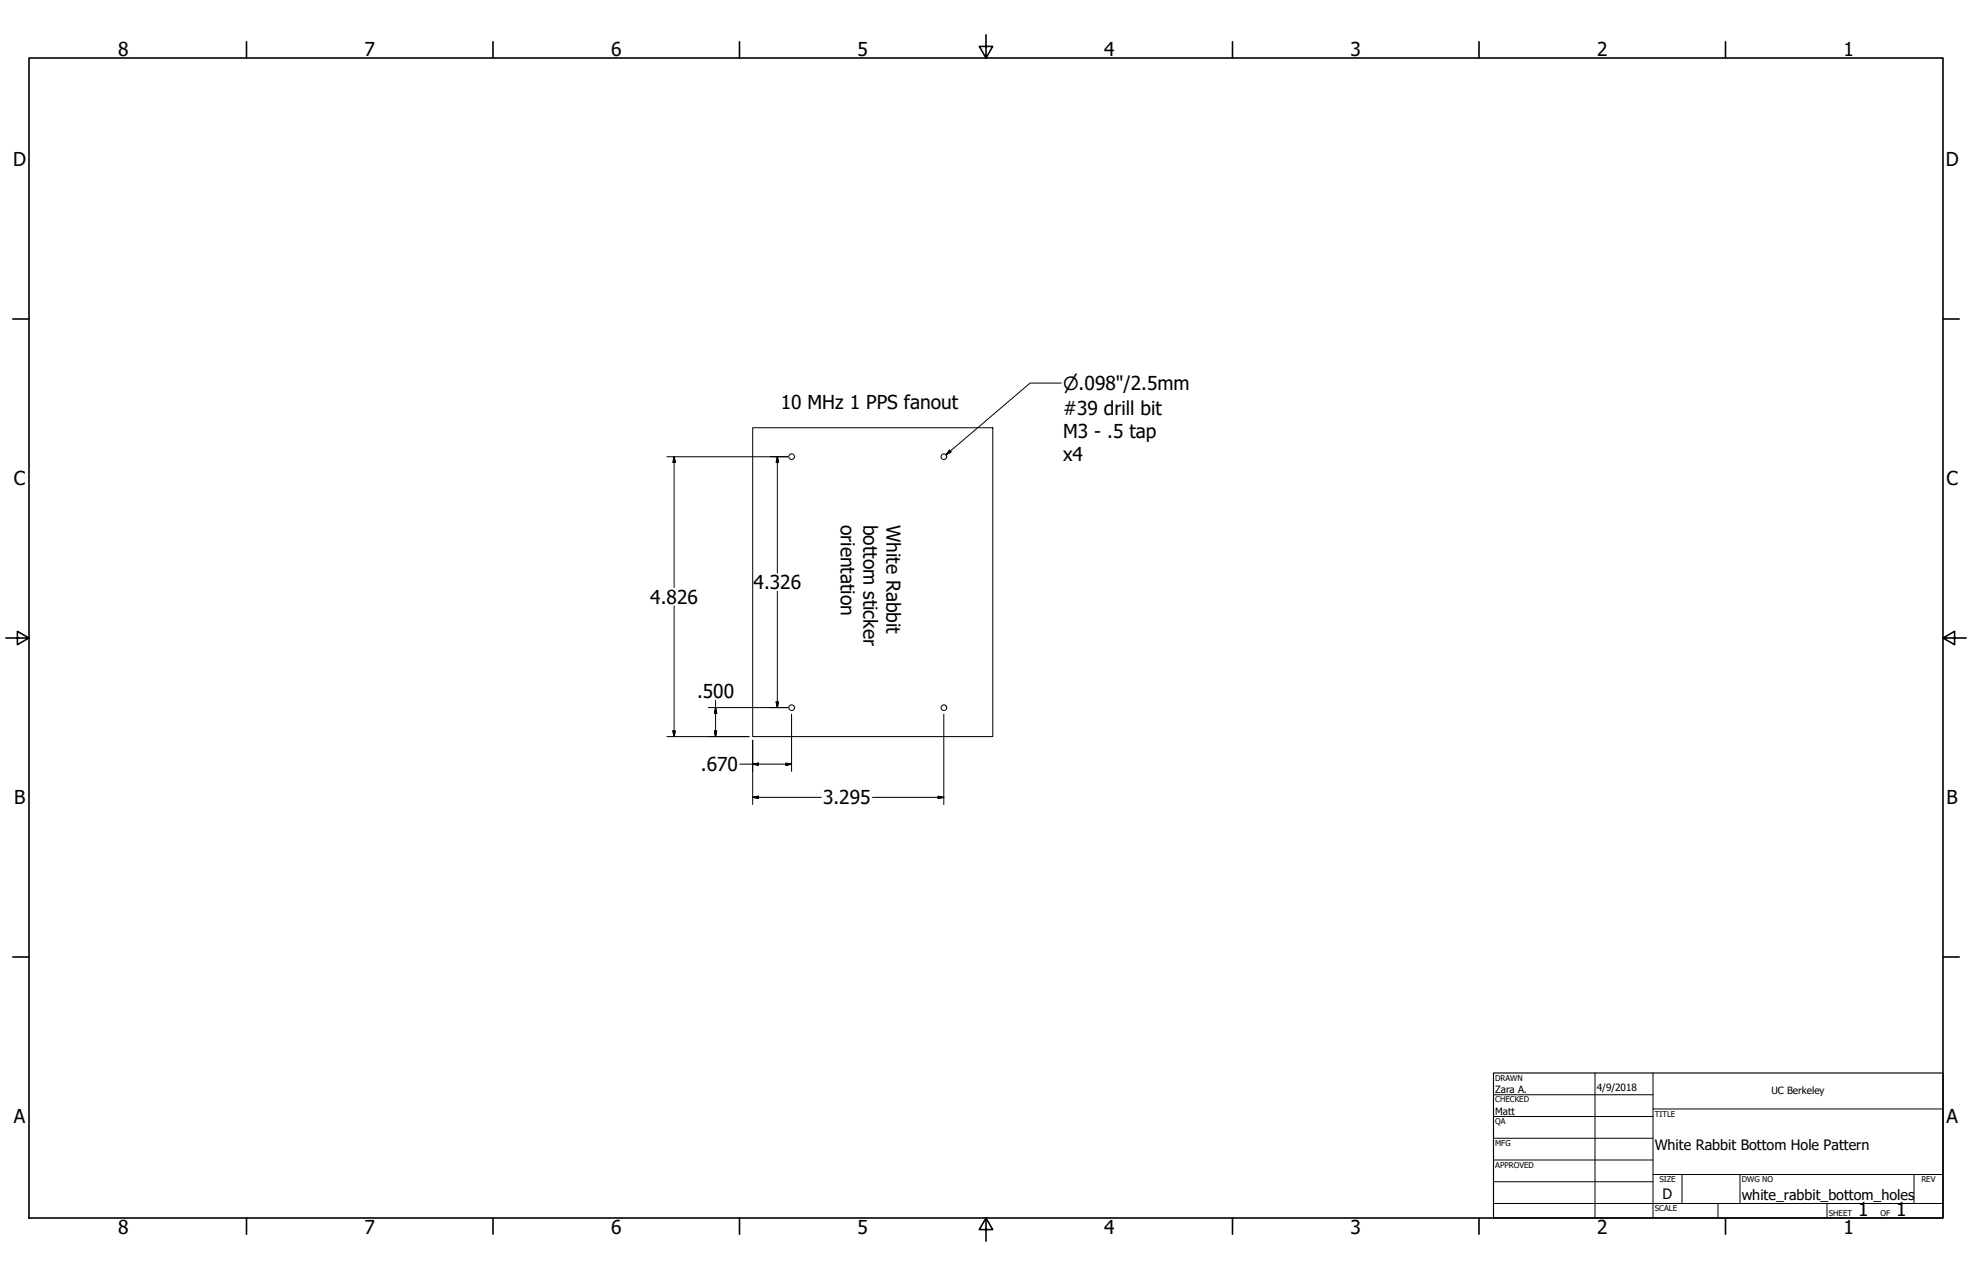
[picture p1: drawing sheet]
<svg xmlns="http://www.w3.org/2000/svg" width="864mm" height="559mm" viewBox="0 0 864 559" stroke-linecap="round" stroke-linejoin="round" font-family="sans-serif">
<!-- layer: Border (ANSI) -->
<g fill="none" stroke="#000" stroke-width=".7">
<path d="M107.9 18.3v7.1M215.9 18.3v7.1M323.8 18.3v7.1M431.8 15.2v10.2l-2.9-5.1h5.8l-2.9 5.1M539.8 18.3v7.1M647.7 18.3v7.1M755.6 18.3v7.1M12.7 25.4h838.2v508h-838.2zM5.6 139.7h7.1M850.9 139.7h7.1M2.5 279.4h10.2l-5.1-2.9v5.8l5.1-2.9M850.9 279.4l5.1 2.9v-5.8l-5.1 2.9h10.2"/>
<path d="M5.6 419.1h7.1M850.9 419.1h7.1M107.9 533.4v7.1M215.9 533.4v7.1M323.8 533.4v7.1M431.8 533.4l2.9 5.1h-5.8l2.9-5.1v10.2M539.8 533.4v7.1M647.7 533.4v7.1M755.6 533.4v7.1"/>
</g>
<!-- layer: Title (ANSI) -->
<g fill="none" stroke="#000" stroke-width=".44">
<path d="M654 479.4h69.9M698.5 469.9v63.5M723.9 469.9v63.5M654 488.9h69.9M654 498.5h69.9M723.9 485.6h127M654 508h69.9M654 517.5h69.9M723.9 514.3h127M736.6 514.3v12.7M762 514.3v12.7M838.2 514.3v12.7"/>
<path d="M654 527h196.9M752.3 527v6.4M800.1 527v6.4"/>
</g>
<path d="M654 469.9h196.9v63.5h-196.9z" fill="none" stroke="#000" stroke-width=".51"/>
<!-- layer: Sketch Geometry (ANSI) -->
<g fill="none" stroke="#000" stroke-width=".44">
<path d="M329.6 187.3h105.2v135.3h-105.2z"/>
<circle cx="346.7" cy="200" r="1.24"/>
<circle cx="413.4" cy="200" r="1.24"/>
<circle cx="346.7" cy="309.9" r="1.24"/>
<circle cx="413.4" cy="309.9" r="1.24"/>
</g>
<!-- layer: Dimension (ANSI) -->
<g fill="none" stroke="#000" stroke-width=".44">
<path d="M464.8 167.8h-13.7l-36.8 31.4M415.9 197.2l.6 .7-2.2 1.3zM292 200h53.1M295.2 200l.5 2.5h-1zM295.2 200v57.3M340.4 200l.5 2.5h-1zM340.4 200v51M340.4 259v50.9M295.2 265.3v57.3M310.2 309.9h34.9M313.4 309.9l.5 2.5h-1zM313.4 306.7v15.9"/>
<path d="M339.9 307.4h1l-.5 2.5zM346.6 312.7v25.1M413.3 312.7v39.7M292 322.6h36M294.7 320.1h1l-.5 2.5zM312.9 320.1h1l-.5 2.5zM324 334.6h22.6M329.6 334.6l2.6-.4v1zM329.6 324.2v28.2M344.2 334.2l2.4 .4-2.4 .6zM329.6 349.2l2.6-.5v.9zM329.6 349.2h30.1"/>
<path d="M382.1 349.2h31.2M410.8 348.7l2.5 .5-2.5 .4z"/>
</g>
<g fill="#000" stroke="#000" stroke-width=".44">
<path d="M415.9 197.2l-1.6 2zM415.9 197.2l.6 .7-2.2 1.3zM295.2 200l.5 2.5zM295.2 200l.5 2.5h-1zM340.4 200l.5 2.5zM340.4 200l.5 2.5h-1zM313.4 309.9l.5 2.5zM313.4 309.9l.5 2.5h-1zM339.9 307.4l.5 2.5zM339.9 307.4h1l-.5 2.5zM294.7 320.1l.5 2.5zM294.7 320.1h1l-.5 2.5z"/>
<path d="M312.9 320.1l.5 2.5zM312.9 320.1h1l-.5 2.5zM329.6 334.6l2.6-.4zM329.6 334.6l2.6-.4v1zM344.2 335.2l2.4-.6zM344.2 334.2l2.4 .4-2.4 .6zM329.6 349.2l2.6-.5zM329.6 349.2l2.6-.5v.9zM410.8 349.6l2.5-.4zM410.8 348.7l2.5 .5-2.5 .4z"/>
</g>
<g font-size="8.4">
<text x="51.7" y="24.4">8</text>
<text x="159.6" y="24.4">7</text>
<text x="267.6" y="24.4">6</text>
<text x="375.5" y="24.4">5</text>
<text x="483.5" y="24.4">4</text>
<text x="591.4" y="24.4">3</text>
<text x="699.4" y="24.4">2</text>
<text x="807.3" y="24.4">1</text>
<text x="5.8" y="72.9">D</text>
<text x="852.1" y="72.9">D</text>
<text x="341.9" y="178.9">10 MHz 1 PPS fanout</text>
<text x="465.6" y="181.6">#39 drill bit</text>
<text x="465.6" y="191.6">M3 - .5 tap</text>
<text x="465.6" y="201.7">x4</text>
<text x="6.1" y="212.6">C</text>
<text x="852.4" y="212.6">C</text>
<text x="368.2" y="229.9" transform="rotate(90 368.2 229.9)">orientation</text>
<text x="378.2" y="229.9" transform="rotate(90 378.2 229.9)">bottom sticker</text>
<text x="388.2" y="229.9" transform="rotate(90 388.2 229.9)">White Rabbit</text>
<text x="330" y="258">4.326</text>
<text x="284.8" y="264.4">4.826</text>
<text x="305.2" y="305.8">.500</text>
<text x="307" y="337.7">.670</text>
<text x="6.2" y="352.3">B</text>
<text x="360.4" y="352.2">3.295</text>
<text x="852.5" y="352.3">B</text>
<text x="6.1" y="492">A</text>
<text x="852.4" y="492">A</text>
<text x="813.8" y="532.6">1</text>
<text x="830.5" y="532.6">1</text>
<text x="51.7" y="540.5">8</text>
<text x="159.6" y="540.5">7</text>
<text x="267.6" y="540.5">6</text>
<text x="375.5" y="540.5">5</text>
<text x="483.5" y="540.5">4</text>
<text x="591.4" y="540.5">3</text>
<text x="699.4" y="540.5">2</text>
<text x="807.3" y="540.5">1</text>
</g>
<text font-size="8" x="465.6" y="170.7">⌀.098&quot;/2.5mm</text>
<g font-size="6.3">
<text x="724.7" y="503.4">White Rabbit Bottom Hole Pattern</text>
<text x="728.1" y="524.9">D</text>
<text x="762.8" y="525.4">white_rabbit_bottom_holes</text>
</g>
<g font-size="4.4">
<text x="654.8" y="478.6">Zara A.</text>
<text x="699.3" y="478">4/9/2018</text>
<text x="775.8" y="479">UC Berkeley</text>
<text x="654.8" y="488.1">Matt</text>
</g>
<g font-size="3.5">
<text x="654.8" y="473.2">DRAWN</text>
<text x="654.8" y="482.8">CHECKED</text>
<text x="724.7" y="488.9">TITLE</text>
<text x="654.8" y="492.3">QA</text>
<text x="654.8" y="501.8">MFG</text>
<text x="654.8" y="511.4">APPROVED</text>
<text x="726.7" y="517.7">SIZE</text>
<text x="762.8" y="517.7">DWG NO</text>
<text x="841.4" y="517.7">REV</text>
<text x="724.7" y="530.4">SCALE</text>
<text x="800.9" y="532.6">SHEET</text>
<text x="823.5" y="532.6">OF</text>
</g>
</svg>
